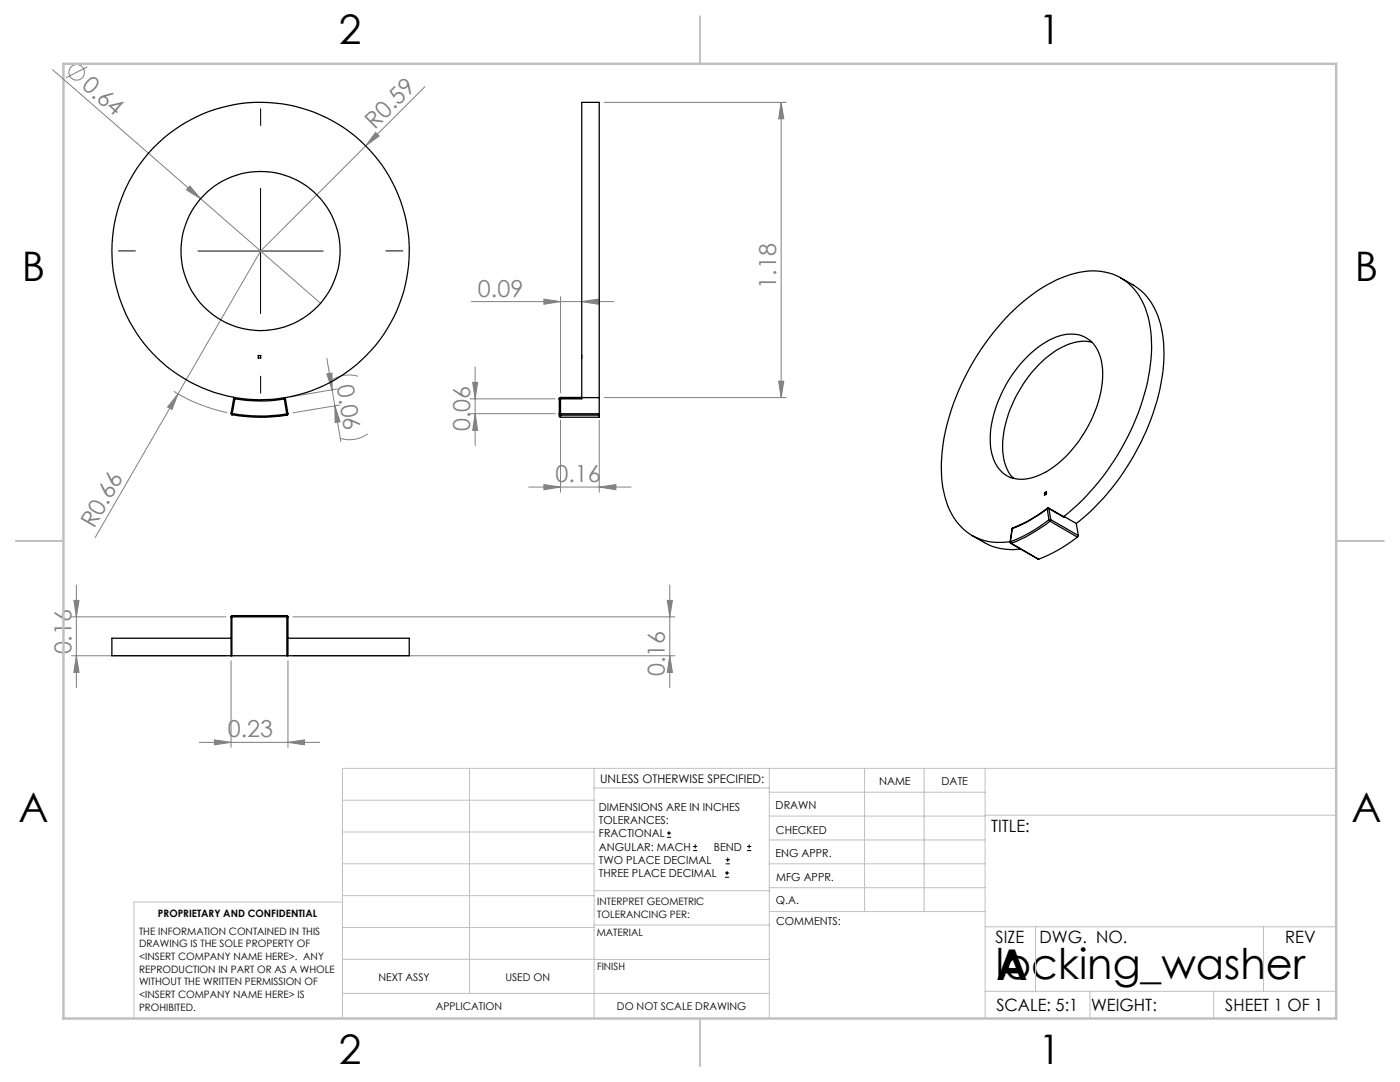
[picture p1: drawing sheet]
<svg xmlns="http://www.w3.org/2000/svg" width="279mm" height="216mm" viewBox="0 0 279 216" stroke-linecap="round" stroke-linejoin="round" font-family="sans-serif">
<g fill="none" stroke="#808080" stroke-width=".2">
<path d="M10.5 13.9l53.5 46.6M17.4 13.3l-4.2 2.2M84.8 17.3l-32.8 32.8-16.5 28.5M37.9 37.1l2.1 2.6-2.8-1.8zM75 26.4l.7 .7-2.7 2zM120.6 20.4h36.3M155.9 20.4l.5 3.3h-1zM155.9 20.4v58.9M108.5 59.7l3.4 .5-3.4 .5zM111.9 59.2v19.2M34.7 78.1a32.5 32.5 0 0 0 10.7 4.2M35.5 78.6l-16.5 28.7"/>
<path d="M35.5 78.6l-1.2 3.1-.9-.5zM65.2 71.5l2.8 16.6M65.2 74.6l1.1-.2v3.4zM67.3 77.6l-9.4 1.6M71.5 75.1a6.4 6.4 0 0 0-5.5 .9M93.8 79.6h17M94.1 60.2h28.3M94.3 76.3h1l-.5 3.3zM94.8 73.2v15.7M116.1 60.2l3.3-.5v1zM120.6 79.3h36.3M155.4 76.1h1l-.5 3.2z"/>
<path d="M66.8 81l1.1 3.1-1 .2zM67.8 80.8l-9.3 1.6M73.4 86.6a6.4 6.4 0 0 1-5.5 .9M93.8 82.6h17M94.8 82.6l.5 3.3h-1zM105.5 97.2h20.4M108.5 96.7l3.4 .5-3.4 .5zM111.9 83.9v14.3M119.6 97.2l3.3-.5v1zM119.6 83.9v14.3M14.7 119.8h1.1l-.6 3.3zM15.2 116.7v20.5"/>
<path d="M133.2 119.8h1l-.5 3.3zM133.7 116.7v20.5M14.3 130.8h30.8M14.3 123.1h30.8M15.2 130.8l.6 3.4h-1.1zM46.1 131.8v17.3M57.5 131.8v17.3M58.5 130.8h76.2M58.5 123.1h76.2M133.7 130.8l.5 3.4h-1zM39.8 148.1h24M42.8 147.6l3.3 .5-3.3 .5z"/>
<path d="M57.5 148.1l3.3-.5v1z"/>
<circle cx="15.3" cy="14.4" r="1.56"/>
</g>
<g fill="none" stroke="#000" stroke-width=".2">
<path d="M52 37.6v25M39.5 50.1h25M133.1 167.1h.8M133.1 166.2h.8M133.5 165.8v.9M138.3 169.7h.8M138.3 168.9h.8M138.7 168.5v.8M144.7 175h.8M144.7 174.2h.8M144.8 172.4h.9M144.8 171.6h.9"/>
<path d="M145.1 173.8v.8M145.2 171.1v.9M149.1 169.7h.8M149.1 168.9h.8M149.5 168.5v.8"/>
</g>
<path d="M52 25.1v-3.4M27 50.1h-3.4M77 50.1h3.4M52 75.1v3.3" fill="none" stroke="#000" stroke-width=".2" stroke-dasharray="15.2 1.3 1.3 1.3"/>
<g fill="none" stroke="#c0c0c0" stroke-width=".2">
<path d="M68.3 159.7h50.3M93.7 153.3v44.9M118.6 153.3v49.9M118.6 157.2h34.9M153.5 153.3v49.9M153.5 158.1h43.1M172.5 153.3v28.6M184.4 153.3v28.6M196.6 153.3v49.9M266.7 153.3h-198.4v49.9M68.3 178.7h50.3M68.3 172.4h50.3"/>
<path d="M68.3 166h50.3M68.3 180h-41.6v23.2M118.6 177.7h35M153.5 167.6h43.1M153.5 162.8h43.1M153.5 172.4h43.1M153.5 177.1h43.1M196.6 162.7h70.1M68.3 198.2h85.2M68.3 191.4l85.2 .1M68.3 185.1h50.3M118.6 184.6h35"/>
<path d="M153.6 181.9h43M196.6 197.8h70.1M196.6 184.9h70.1M206.7 184.9v12.9M217.5 197.8v5.4M242.2 197.8v5.4M252.2 184.9v12.9"/>
</g>
<path d="M139.7 3.2v9.5M3.1 107.9h9.6M266.7 107.9h9.5M139.7 203.2v9.6" fill="none" stroke="#c0c0c0" stroke-width=".25"/>
<path d="M12.7 12.7h254v190.5h-254z" fill="none" stroke="#c0c0c0" stroke-width=".5"/>
<g fill="#808080">
<path d="M37.9 37.1l2.1 2.6-2.8-1.8z"/>
<path d="M75 26.4l.7 .7-2.7 2z"/>
<path d="M35.5 78.6l-1.2 3.1-.9-.5z"/>
<path d="M116.1 60.2l3.3-.5v1zM108.5 59.7l3.4 .5-3.4 .5z"/>
<path d="M42.8 147.6l3.3 .5-3.3 .5zM57.5 148.1l3.3-.5v1z"/>
<path d="M108.5 96.7l3.4 .5-3.4 .5zM119.6 97.2l3.3-.5v1z"/>
<path d="M155.4 76.1h1l-.5 3.2zM155.9 20.4l.5 3.3h-1z"/>
<path d="M133.7 130.8l.5 3.4h-1zM133.2 119.8h1l-.5 3.3z"/>
<path d="M94.3 76.3h1l-.5 3.3zM94.8 82.6l.5 3.3h-1z"/>
<path d="M14.7 119.8h1.1l-.6 3.3zM15.2 130.8l.6 3.4h-1.1z"/>
<path d="M65.2 74.6l1.1-.2v3.4zM66.8 81l1.1 3.1-1 .2z"/>
</g>
<g fill="none" stroke="#000" stroke-width=".25">
<path d="M223.7 55.5a18.6 18.6 0 0 1 4.1 2.6 15.6 15.6 0 0 1 4.5 11.5 41.8 41.8 0 0 1-6.7 22.4 45.5 45.5 0 0 1-10.8 12.5M46.6 79.5l.3 .1M46.6 79.5l.1-.2a29.7 29.7 0 0 1-19.4-45.7 29.7 29.7 0 0 1 49.6 .4 29.7 29.7 0 0 1-20 45.3l.1 .3M46.6 79.5l-.5 3M46.9 79.6a30 30 0 0 0 9.8 0M46.9 79.6l-.5 2.9M46.9 79.3v.3M46.9 79.3a29.6 29.6 0 0 0 9.8 .1M46.9 79.3l-.3 .2M51.5 70.9h.5v.5h-.5zM56.7 79.4v.2M56.7 79.4l.3 .2"/>
<path d="M56.7 79.6l.5 3M57 79.6h-.3M57 79.6l.5 3M111.6 79.6v3M111.9 79.4l-.3 .2h.3M111.9 79.3l-.3 .3M111.9 79.4v.2M111.9 79.4h4.2M111.9 79.3h4.2M111.9 79.3v.1M111.9 79.6v3M116.1 70.9v.5"/>
<path d="M119.6 79.3v-58.9h-3.5v59.2h-4.2M119.6 79.3h-7.8l-.2 .3M119.6 79.3v3.3M204.8 71.4a14.9 14.9 0 0 1 8.1-4.7 6.1 6.1 0 0 1 6.9 5.3 20.8 20.8 0 0 1-3.4 14.4 20.6 20.6 0 0 1-9.6 8.7 6.1 6.1 0 0 1-8-2.4 14 14 0 0 1-.3-10.6 26 26 0 0 1 6.3-10.7zM217.9 68.3a9.2 9.2 0 0 0-7.3 1.7 25.3 25.3 0 0 0-10.5 18.7 9.1 9.1 0 0 0 2.1 6.7M46.1 82.5h.3M46.1 82.5l.2 .3M46.3 82.8a33 33 0 0 0 11 0M46.4 82.5a32.4 32.4 0 0 0 10.8 .1M46.4 82.5l-.1 .3M57.2 82.6l.1 .2M57.5 82.6h-.3"/>
<path d="M57.5 82.6l-.2 .2M111.6 82.6v.5l.3 .2M111.6 82.6l.3 .2M111.9 82.6v.2M111.9 82.6h-.3M111.9 82.8v.5M111.9 82.8h7.7M111.9 82.6h7.7M119.6 82.6v.2M119.6 82.8v.5h-7.7M208.8 98.1v.5M208.8 98.6l-.3 .1"/>
<path d="M208.8 98.6h.1M208.8 98.1l-.3 .3v.3M194 106.9l2.5 1.4a11.5 11.5 0 0 0 7.2 1.3M201.6 108.2l.1 .2M201.6 108.1l.2 .3M201.6 108.1v.1M201.7 108.4l5.6 3.2M201.7 108.4h.1M201.8 108.4l5.5 3.2M202 105.6l-.4 2.6M202 105.5v.1M202 105.5l-.4 2.6"/>
<path d="M202.1 105.3l-.1 .3M202.1 105.3l-.1 .2M209 101.5a26.9 26.9 0 0 1-7 4M209 101.5h.3M209 101.5l.3 2.2M209 101.4a28.7 28.7 0 0 1-6.9 3.9M209 101.4v.1M209.3 101.4h-.3M209.3 101.4l3 1.8M209.3 101.4v.1M209.3 103.7l.2 .3M209.3 103.7a29.1 29.1 0 0 1-7.7 4.4"/>
<path d="M209.3 101.5l.4 2.2M209.3 101.5l3 1.7M209.5 104a31 31 0 0 1-7.7 4.4M209.5 104l5.5 3.2M209.7 103.7h-.4M209.7 103.7l-.2 .3M209.7 103.7l5.5 3.2M212.3 103a48.1 48.1 0 0 0 17.4-31.5 20.9 20.9 0 0 0-2.3-12.4 10.8 10.8 0 0 0-11.9-4.8 29.2 29.2 0 0 0-14.8 9.2 47.7 47.7 0 0 0-12.7 27.4 19.7 19.7 0 0 0 2.8 13 10.7 10.7 0 0 0 10.8 4.2M212.3 103v.2M212.3 103l2.5 1.5M214.8 104.5l.4 2.4M215 107.2a30.1 30.1 0 0 1-7.7 4.4"/>
<path d="M215.2 106.9l-.2 .3M46.1 130.8h.2M46.1 127.4h-23.8v3.4h23.8M46.1 123.1h.2M46.1 123.1v7.7M46.3 123.1h11M46.3 130.8h11M46.3 123.1v7.7M46.4 122.8l-.3 .3M46.4 122.8l-.1 .3M46.4 122.8h10.8M57.2 122.8l.3 .3"/>
<path d="M57.2 122.8l.1 .3M57.3 130.8h.2M57.3 123.1h.2M57.3 123.1v7.7M57.5 127.4h24.2v3.4h-24.2M57.5 123.1v7.7"/>
<circle cx="52" cy="50.1" r="15.9"/>
</g>
<g font-size="8.5">
<text x="198.7" y="195.4">locking_washer</text>
<text x="198.9" y="195.5">A</text>
</g>
<g font-size="8.1">
<text x="67.6" y="8.9">2</text>
<text x="207.3" y="8.9">1</text>
<text x="4.4" y="56.1">B</text>
<text x="270.4" y="56.1">B</text>
<text x="3.7" y="164.1">A</text>
<text x="269.7" y="164.1">A</text>
<text x="67.6" y="212.4">2</text>
<text x="207.3" y="212.4">1</text>
</g>
<g font-size="4.7" fill="#808080">
<text x="16.1" y="17.4" transform="rotate(41 16.1 17.4)">0.64</text>
<text x="74.8" y="25.9" transform="rotate(-45 74.8 25.9)">R0.59</text>
<text x="95.4" y="59.2">0.09</text>
<text x="154.9" y="57.6" transform="rotate(-90 154.9 57.6)">1.18</text>
<text x="67.2" y="77.1" transform="rotate(80 67.2 77.1)">0.06</text>
<text x="93.8" y="86" transform="rotate(-90 93.8 86)">0.06</text>
<text x="110.8" y="96.2">0.16</text>
<text x="18.8" y="105.7" transform="rotate(-60 18.8 105.7)">R0.66</text>
<text x="14.3" y="130.6" transform="rotate(-90 14.3 130.6)">0.16</text>
<text x="132.7" y="134.9" transform="rotate(-90 132.7 134.9)">0.16</text>
<text x="45.5" y="147.1">0.23</text>
</g>
<g font-size="3.4">
<text x="197.8" y="166">TITLE:</text>
<text x="198.7" y="188.1">SIZE</text>
<text x="207.5" y="188.1">DWG. NO.</text>
<text x="256.5" y="188.2">REV</text>
<text x="198.8" y="201.7">SCALE: 5:1</text>
<text x="217.7" y="201.8">WEIGHT:</text>
<text x="244.5" y="201.7">SHEET 1 OF 1</text>
</g>
<text font-size="2.4" x="119.8" y="156.2">UNLESS OTHERWISE SPECIFIED:</text>
<g font-size="2.2">
<text x="119.5" y="161.8">DIMENSIONS ARE IN INCHES</text>
<text x="154.8" y="161.4">DRAWN</text>
<text x="175.4" y="156.6">NAME</text>
<text x="187.9" y="156.7">DATE</text>
<text x="119.5" y="164.4">TOLERANCES:</text>
<text x="119.5" y="167.1">FRACTIONAL</text>
<text x="154.9" y="166.3">CHECKED</text>
<text x="119.5" y="169.7">ANGULAR: MACH</text>
<text x="119.5" y="172.4">TWO PLACE DECIMAL</text>
<text x="142.5" y="169.7">BEND</text>
<text x="154.8" y="171">ENG APPR.</text>
<text x="119.5" y="175">THREE PLACE DECIMAL</text>
<text x="154.9" y="175.7">MFG APPR.</text>
<text x="154.9" y="180.4">Q.A.</text>
<text x="154.9" y="184.6">COMMENTS:</text>
</g>
<g font-size="2.1">
<text x="75.5" y="195.7">NEXT ASSY</text>
<text x="100.9" y="195.7">USED ON</text>
<text x="86.9" y="201.5">APPLICATION</text>
<text x="123.1" y="201.6">DO NOT SCALE DRAWING</text>
</g>
<g font-size="2">
<text x="31.5" y="182.9">PROPRIETARY AND CONFIDENTIAL</text>
<text x="119.2" y="180.6">INTERPRET GEOMETRIC</text>
<text x="119.2" y="183.1">TOLERANCING PER:</text>
<text x="27.8" y="186.5">THE INFORMATION CONTAINED IN THIS</text>
<text x="27.8" y="189">DRAWING IS THE SOLE PROPERTY OF</text>
<text x="27.8" y="191.6">&lt;INSERT COMPANY NAME HERE&gt;. ANY</text>
<text x="119.1" y="186.7">MATERIAL</text>
<text x="27.8" y="194.1">REPRODUCTION IN PART OR AS A WHOLE</text>
<text x="27.8" y="196.6">WITHOUT THE WRITTEN PERMISSION OF</text>
<text x="119.1" y="193.5">FINISH</text>
<text x="27.8" y="199.1">&lt;INSERT COMPANY NAME HERE&gt; IS</text>
<text x="27.8" y="201.7">PROHIBITED.</text>
</g>
</svg>
